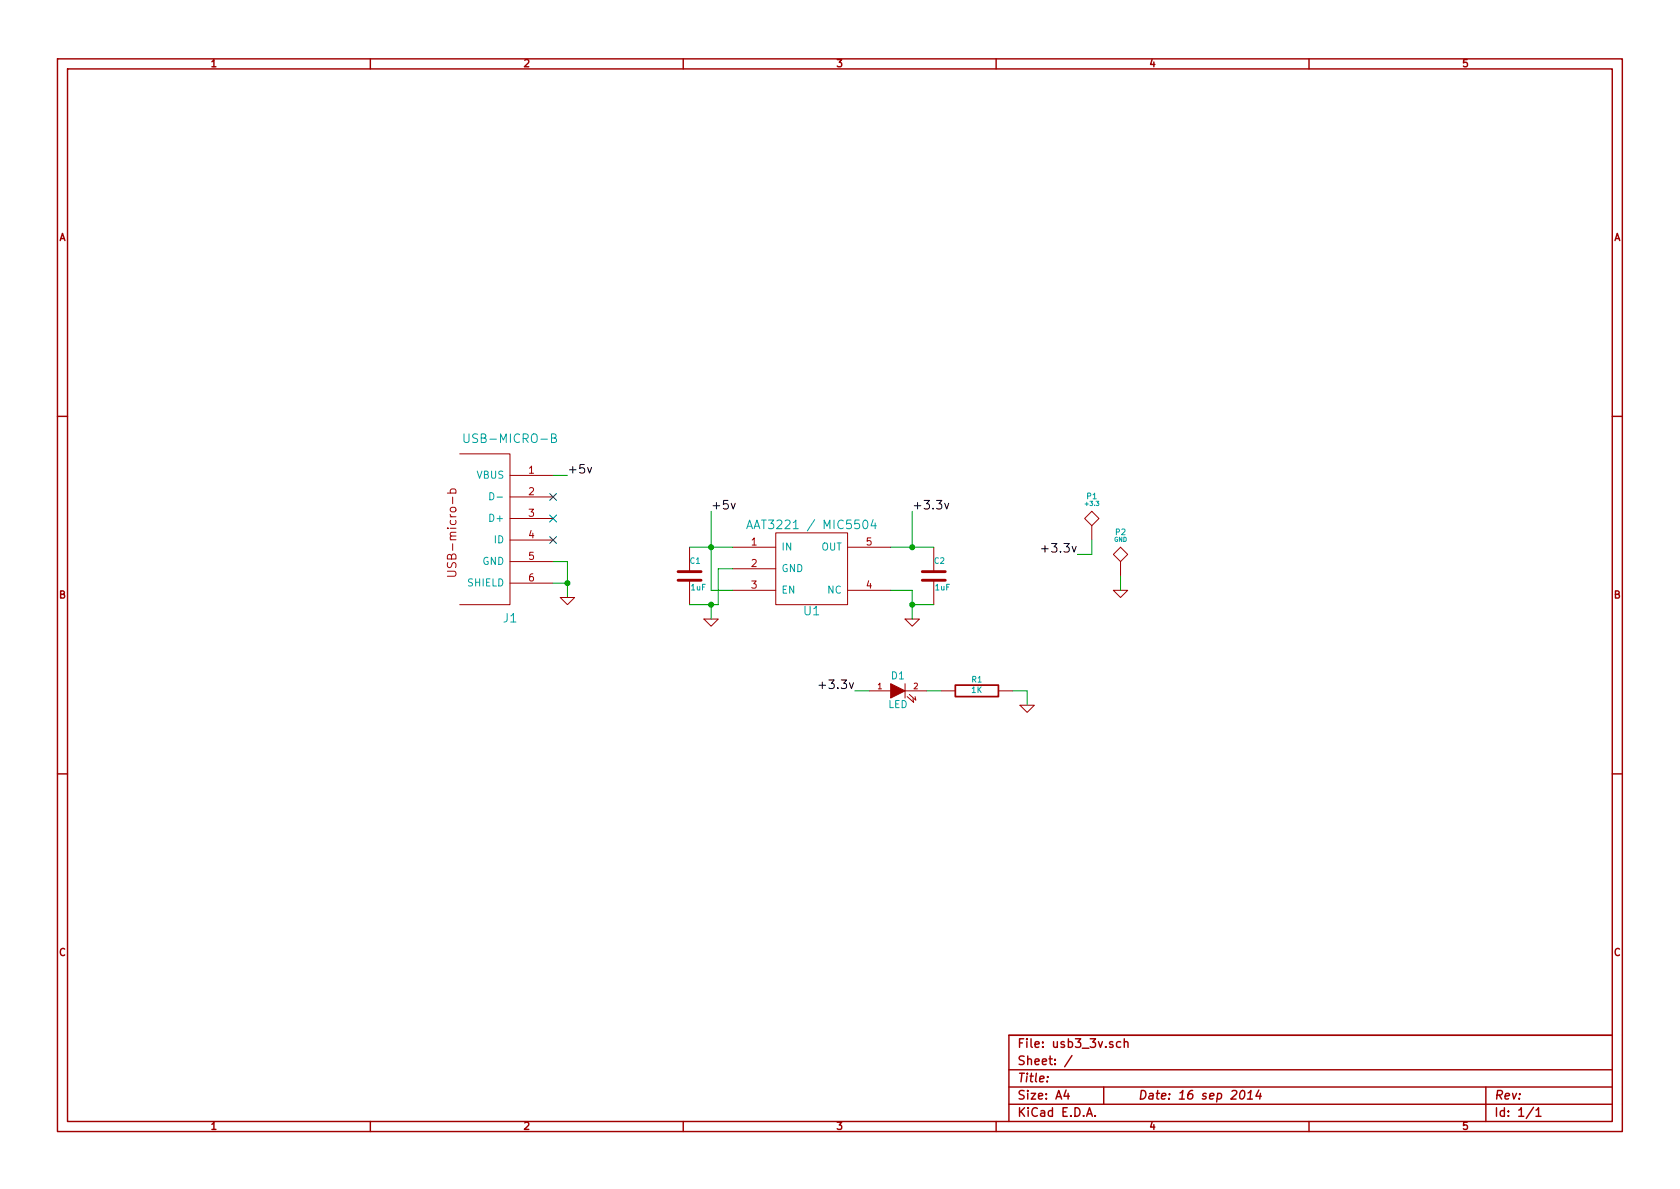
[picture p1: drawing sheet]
<svg xmlns="http://www.w3.org/2000/svg" width="297mm" height="210mm" viewBox="0 0 297 210" stroke-linecap="round" stroke-linejoin="round" font-family="sans-serif">
<g fill="none" stroke="#a00000" stroke-width=".25">
<path d="M10.2 10.4h276.6v189.7h-276.6zM11.9 12.2h273.2v186.1h-273.2zM65.5 10.4v1.8M120.8 10.4v1.8M176.1 10.4v1.8M231.4 10.4v1.8M10.2 73.6h1.7M285.1 73.6h1.7M10.2 136.8h1.7M285.1 136.8h1.7M65.5 198.3v1.8M120.8 198.3v1.8"/>
<path d="M176.1 198.3v1.8M178.4 189.2h106.7M178.4 195.3h106.7M178.4 192.2h106.7M185.2 190.4v.1M188.5 192.8l-.4 1h1M188.8 193.3v1.1M189.5 186.7l-1.3 1.9M192.1 197.4l.5-1.5 .5 1.5M192.3 197h.7M193.6 197.3v.1M195.1 192.2v3.1"/>
<path d="M198.1 184.3a.48 .48 0 0 0-.6 0v.8l.2 .1 .4-.1M198.8 184.3h.1a.36 .36 0 0 1 .5 .1v.8M198.8 183.7v1.5M219.4 193l.4-.2a.88 .88 0 0 1-.3 1.6l-.3-.3a1.19 1.19 0 0 1 .2-1.1zM220.5 194.4h.9M220.7 193.3l.5-.5-.2 1.6M222.6 192.8l-.6 1h1M222.9 193.3l-.2 1.1M231.4 198.3v1.8M262.7 192.2v6.1M271.1 195.8l-1.3 2M271.6 196.3l.4-.4v1.5"/>
<path d="M271.6 197.4h.9M285.1 183.1h-106.7v15.2"/>
</g>
<g fill="none" stroke="#a00000" stroke-width=".18">
<path d="M79.1 87.2h1.5M79.7 87.2a.48 .48 0 0 1 .1-.7h.7l.1 .3-.1 .4M81.3 80.3h8.9v26.6h-8.9M90.2 84.1h7.6M90.2 87.9h7.6M90.2 91.7h7.6M90.2 95.5h7.6M90.2 99.3h7.6M121.9 96.8v4.3M129.5 96.8h7.7M137.2 94.2h12.7v12.7h-12.7zM149.9 96.8h7.6"/>
<path d="M165.1 96.8v4.3M191.8 91.7l1.2-1.3 1.3 1.3-1.3 1.3zM193 93v2.5M196.8 98l1.3-1.2 1.3 1.2-1.3 1.3zM198.1 99.3v2.5M79.1 101h1.2l.3 .3v.3l-.3 .3h-1.2M90.2 103.1h7.6M99.1 105.7h2.5l-1.3 1.2zM121.9 102.6v4.3M124.5 109.5h2.5l-1.3 1.2zM129.5 100.6h7.7M129.5 104.4h7.7"/>
<path d="M149.9 104.4h7.6M160 109.5h2.6l-1.3 1.2zM165.1 102.6v4.3M196.8 104.4h2.6l-1.3 1.3zM153.7 122.2h3.8M160 120.9v2.5M160 122.2h3.8M160.4 123.2l1.1 1-.1-.6M160.8 122.8l1.1 1-.1-.6M166.4 122.2h2.5M176.5 122.2h2.6M180.3 124.7h2.6l-1.3 1.3z"/>
</g>
<path d="M82 76.7v1.3l.3 .3h.3l.3-.3v-1.3M97.5 77.5l.7-.1 .1-.2-.1-.4-.7-.1v1.6h.6l.3-.3a.41 .41 0 0 0-.4-.5M86.6 87.1a.64 .64 0 0 1 .7 .7 .64 .64 0 0 1-.7 .6zM87.9 87.9h.9M132 93.5l.5-1.5 .5 1.5M132.2 93.1h.7M154.4 91.9l-.4 1.1h1M154.7 92.5v1" fill="none" stroke="#00a0a0" stroke-width=".18"/>
<path d="M119.9 102.6h4.1M119.9 101.1h4.1M163.1 102.6h4M163.1 101.1h4" fill="none" stroke="#a00000" stroke-width=".51"/>
<g fill="none" stroke="#00a000" stroke-width=".18">
<path d="M97.8 84.1h2.5M97.8 99.3h2.5v6.4M121.9 96.8h7.6M125.7 90.4v14h3.8M157.5 96.8h7.6M161.3 90.4v6.4M193 95.5v2.5h-2.5M97.8 103.1h2.5M125.7 106.9v2.6M129.5 100.6h-2.5v6.3h-5.1M157.5 104.4h3.8v5.1M161.3 106.9h3.8"/>
<path d="M198.1 101.8v2.6M151.1 122.2h2.6M163.8 122.2h2.6M179.1 122.2h2.5v2.5"/>
</g>
<g fill="#00a000" stroke="#00a000" stroke-width=".25">
<circle cx="125.7" cy="96.8" r=".41"/>
<circle cx="161.3" cy="106.9" r=".41"/>
<circle cx="161.3" cy="96.8" r=".41"/>
<circle cx="100.3" cy="103.1" r=".41"/>
<circle cx="125.7" cy="106.9" r=".41"/>
</g>
<path d="M103.9 82.6l.3 1.1 .4-1.1M129.3 89l.3 1 .4-1M167 89l.4 1 .3-1M184.2 97h1.1M144.8 121.2h1.2" fill="none" stroke="#000" stroke-width=".18"/>
<path d="M97.2 94.9l1.2 1.2M97.2 91.1l1.2 1.2M97.2 87.3l1.2 1.2M98.4 94.9l-1.2 1.2M98.4 91.1l-1.2 1.2M98.4 87.3l-1.2 1.2" fill="none" stroke="#0000c0" stroke-width=".18"/>
<path d="M157.5 120.9l2.5 1.3-2.5 1.2z" fill="#a00000" stroke="#a00000" stroke-width=".18"/>
<path d="M168.9 121.2h7.6v2h-7.6z" fill="none" stroke="#a00000" stroke-width=".3"/>
<g font-size="2.1" fill="#00a0a0">
<text x="82.9" y="78.4">USB-MICRO-B</text>
<text x="133.8" y="93.6">AAT3221 / MIC5504</text>
<text x="89" y="110.2">J1</text>
<text x="142.2" y="108.9">U1</text>
</g>
<g font-size="2.1">
<text x="100.3" y="83.8">+5v</text>
<text x="125.7" y="90.2">+5v</text>
<text x="161.3" y="90.2">+3.3v</text>
<text x="185.1" y="97.8">+3.3v</text>
<text x="145.8" y="121.9">+3.3v</text>
</g>
<g font-size="2.1" fill="#a00000">
<text x="80.8" y="100.7" transform="rotate(-90 80.8 100.7)">USB-micro-b</text>
<text x="179.9" y="185.4">File: usb3_3v.sch</text>
<text x="179.9" y="191.5">Title:</text>
<text x="179.9" y="188.4">Sheet: /</text>
<text x="179.9" y="197.6">KiCad E.D.A.</text>
<text x="179.9" y="194.5">Size: A4</text>
<text x="201.2" y="194.5">Date: 16 sep 2014</text>
<text x="264.2" y="194.5">Rev:</text>
<text x="264.2" y="197.6">Id: 1/1</text>
</g>
<g font-size="1.8" fill="#a00000">
<text x="37.3" y="11.9">1</text>
<text x="92.7" y="11.9">2</text>
<text x="148" y="11.9">3</text>
<text x="203.3" y="11.9">4</text>
<text x="258.6" y="11.9">5</text>
<text x="10.4" y="42.7">A</text>
<text x="285.3" y="42.7">A</text>
<text x="93.5" y="83.8">1</text>
<text x="93.5" y="87.6">2</text>
<text x="93.5" y="91.4">3</text>
<text x="93.5" y="95.2">4</text>
<text x="93.5" y="99.1">5</text>
<text x="132.9" y="96.5">1</text>
<text x="132.9" y="100.3">2</text>
<text x="153.2" y="96.5">5</text>
<text x="10.4" y="105.9">B</text>
<text x="93.5" y="102.9">6</text>
<text x="132.9" y="104.1">3</text>
<text x="153.2" y="104.1">4</text>
<text x="285.3" y="105.9">B</text>
<text x="10.4" y="169.1">C</text>
<text x="285.3" y="169.1">C</text>
<text x="37.3" y="199.8">1</text>
<text x="92.7" y="199.8">2</text>
<text x="148" y="199.8">3</text>
<text x="203.3" y="199.8">4</text>
<text x="258.6" y="199.8">5</text>
</g>
<g font-size="1.8" fill="#00a0a0">
<text x="84.3" y="84.7">VBUS</text>
<text x="86.8" y="92.3">D+</text>
<text x="85.2" y="99.9">GND</text>
<text x="87.4" y="96.1">ID</text>
<text x="138.2" y="97.4">IN</text>
<text x="138.2" y="101.2">GND</text>
<text x="145.1" y="97.4">OUT</text>
<text x="82.7" y="103.8">SHIELD</text>
<text x="138.2" y="105">EN</text>
<text x="146.3" y="105">NC</text>
<text x="157" y="125.3">LED</text>
<text x="157.6" y="120.2">D1</text>
</g>
<g font-size="1.4" fill="#00a0a0">
<text x="192.2" y="88.3">P1</text>
<text x="197.3" y="94.7">P2</text>
<text x="122" y="99.7">C1</text>
<text x="165.2" y="99.7">C2</text>
<text x="122.2" y="104.4">1uF</text>
<text x="165.4" y="104.4">1uF</text>
<text x="171.8" y="122.6">1K</text>
<text x="171.8" y="120.7">R1</text>
</g>
<g font-size="1.4" fill="#a00000">
<text x="155.2" y="121.9">1</text>
<text x="161.5" y="121.9">2</text>
</g>
<g font-size="1.1" fill="#00a0a0">
<text x="192" y="89.5">+3.3</text>
<text x="197" y="95.8">GND</text>
</g>
</svg>
